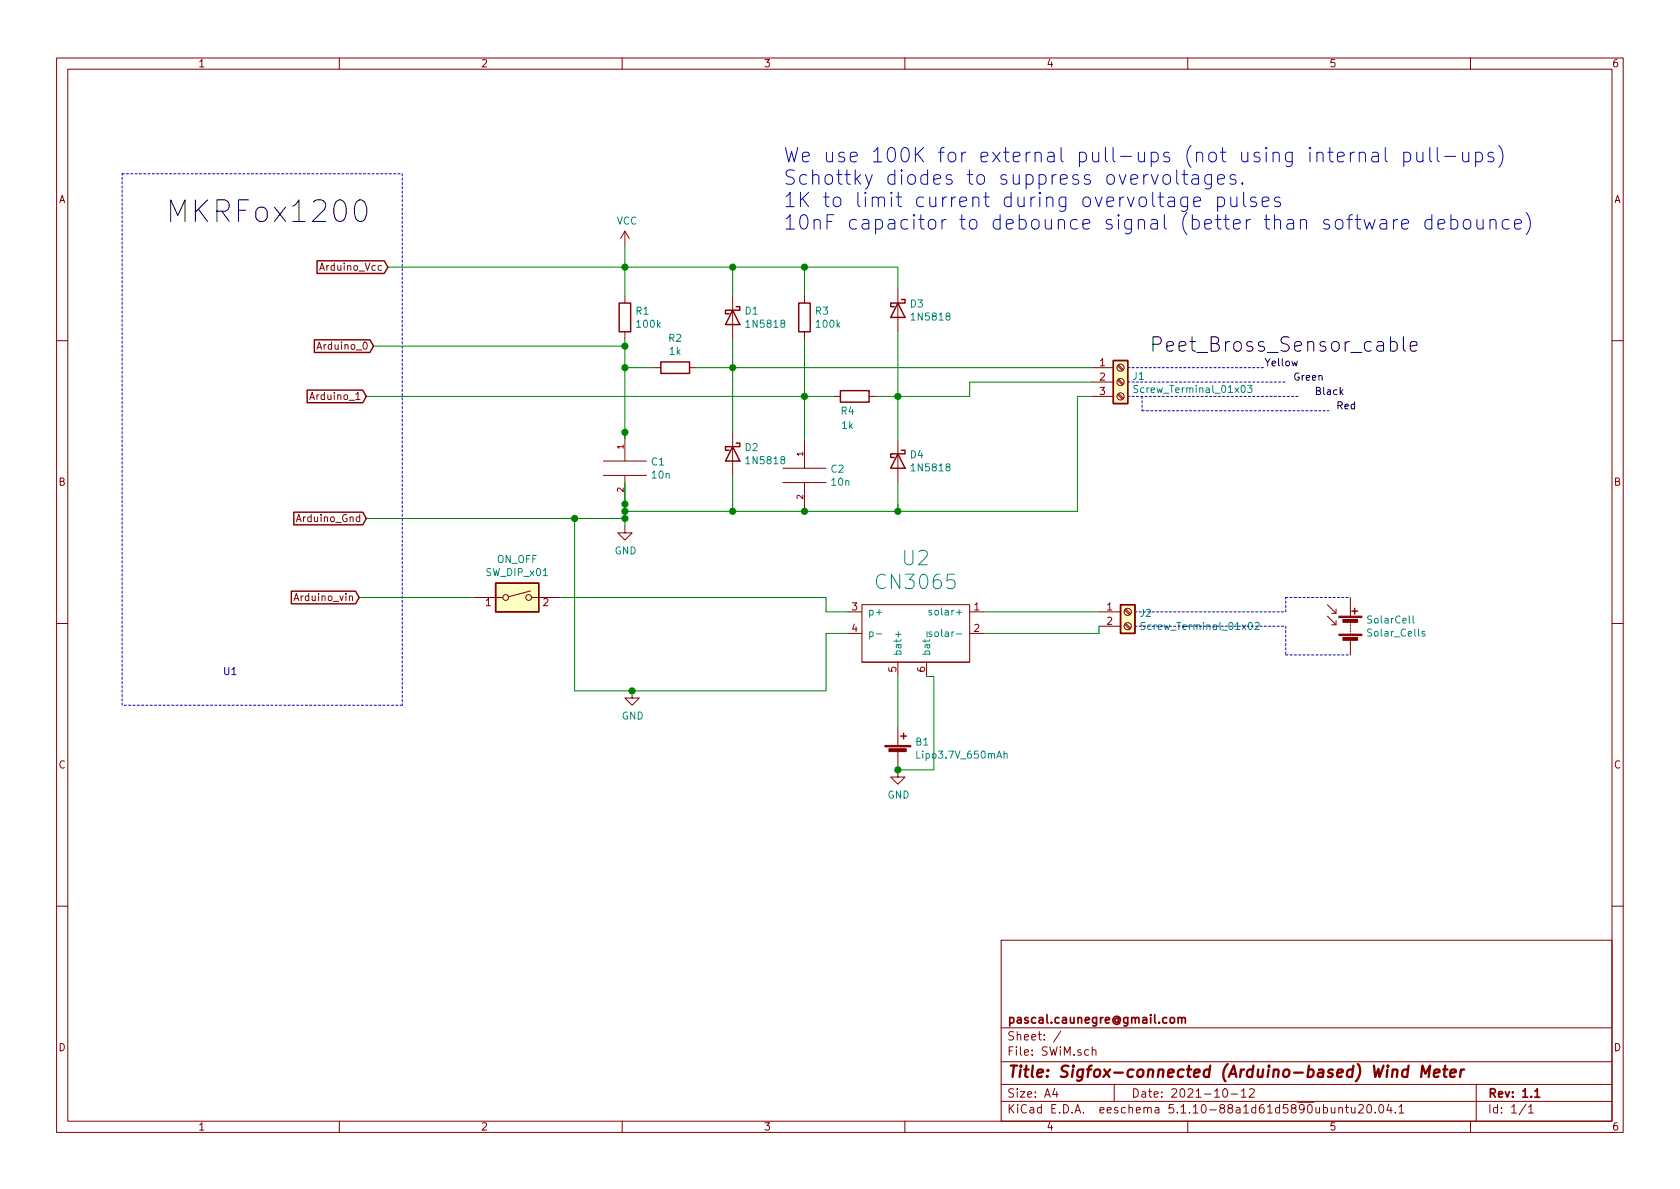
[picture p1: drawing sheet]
EESchema Schematic File Version 4
EELAYER 30 0
EELAYER END
$Descr A4 11693 8268
encoding utf-8
Sheet 1 1
Title "Sigfox-connected (Arduino-based) Wind Meter"
Date "2021-10-12"
Rev "1.1"
Comp "pascal.caunegre@gmail.com"
Comment1 ""
Comment2 ""
Comment3 ""
Comment4 ""
$EndDescr
$Comp
L power:GND #PWR?
U 1 1
P 4350 3650
F 0 "#PWR?" H 4350 3400 50  0001 C CNN
F 1 "GND" H 4355 3477 50  0000 C CNN
F 2 "" H 4350 3650 50  0001 C CNN
F 3 "" H 4350 3650 50  0001 C CNN
	1    4350 3650
	1    0    0    -1  
$EndComp
$Comp
L Device:R R1
U 1 1
P 4350 2200
F 0 "R1" H 4420 2246 50  0000 L CNN
F 1 "100k" H 4420 2155 50  0000 L CNN
F 2 "" V 4280 2200 50  0001 C CNN
F 3 "~" H 4350 2200 50  0001 C CNN
	1    4350 2200
	1    0    0    -1  
$EndComp
$Comp
L pspice:CAP C1
U 1 1
P 4350 3250
F 0 "C1" H 4528 3296 50  0000 L CNN
F 1 "10n" H 4528 3205 50  0000 L CNN
F 2 "" H 4350 3250 50  0001 C CNN
F 3 "~" H 4350 3250 50  0001 C CNN
	1    4350 3250
	1    0    0    -1  
$EndComp
$Comp
L power:VCC #PWR?
U 1 1
P 4350 1700
F 0 "#PWR?" H 4350 1550 50  0001 C CNN
F 1 "VCC" H 4365 1873 50  0000 C CNN
F 2 "" H 4350 1700 50  0001 C CNN
F 3 "" H 4350 1700 50  0001 C CNN
	1    4350 1700
	1    0    0    -1  
$EndComp
Wire Wire Line
	4350 3350 4350 3500
Wire Wire Line
	4350 2350 4350 2400
$Comp
L Device:R R3
U 1 1
P 5600 2200
F 0 "R3" H 5670 2246 50  0000 L CNN
F 1 "100k" H 5670 2155 50  0000 L CNN
F 2 "" V 5530 2200 50  0001 C CNN
F 3 "~" H 5600 2200 50  0001 C CNN
	1    5600 2200
	1    0    0    -1  
$EndComp
$Comp
L pspice:CAP C2
U 1 1
P 5600 3300
F 0 "C2" H 5778 3346 50  0000 L CNN
F 1 "10n" H 5778 3255 50  0000 L CNN
F 2 "" H 5600 3300 50  0001 C CNN
F 3 "~" H 5600 3300 50  0001 C CNN
	1    5600 3300
	1    0    0    -1  
$EndComp
Wire Wire Line
	5600 1850 5600 2050
Wire Wire Line
	4350 1700 4350 1850
Connection ~ 4350 1850
Wire Wire Line
	4350 1850 4350 2050
Text GLabel 2700 1850 0    50   Input ~ 0
Arduino_Vcc
Text GLabel 2550 3600 0    50   Input ~ 0
Arduino_Gnd
Text GLabel 2600 2400 0    50   Input ~ 0
Arduino_0
Text GLabel 2550 2750 0    50   Input ~ 0
Arduino_1
Wire Wire Line
	2700 1850 4350 1850
Wire Wire Line
	2550 3600 4000 3600
Connection ~ 4350 3600
Wire Wire Line
	4350 3600 4350 3650
Wire Wire Line
	2600 2400 4350 2400
Connection ~ 4350 2400
Wire Wire Line
	2550 2750 5600 2750
Connection ~ 5600 2750
$Comp
L Connector:Screw_Terminal_01x03 J1
U 1 1
P 7800 2650
F 0 "J1" H 7880 2692 50  0000 L CNN
F 1 "Screw_Terminal_01x03" H 7880 2601 50  0000 L CNN
F 2 "" H 7800 2650 50  0001 C CNN
F 3 "~" H 7800 2650 50  0001 C CNN
	1    7800 2650
	1    0    0    -1  
$EndComp
$Comp
L Connector:Screw_Terminal_01x02 J2
U 1 1
P 7850 4250
F 0 "J2" H 7930 4242 50  0000 L CNN
F 1 "Screw_Terminal_01x02" H 7930 4151 50  0000 L CNN
F 2 "" H 7850 4250 50  0001 C CNN
F 3 "~" H 7850 4250 50  0001 C CNN
	1    7850 4250
	1    0    0    -1  
$EndComp
Wire Wire Line
	7500 3550 7500 2750
Wire Wire Line
	7500 2750 7600 2750
Connection ~ 6250 3550
Wire Wire Line
	4350 2400 4350 2550
Connection ~ 4350 2550
Text Label 9150 2750 0    50   ~ 0
Black
Text Label 9300 2850 0    50   ~ 0
Red
Text Label 8800 2550 0    50   ~ 0
Yellow
Text Label 9000 2650 0    50   ~ 0
Green
Wire Notes Line
	7850 2550 8800 2550
Wire Notes Line
	7850 2650 8950 2650
Wire Notes Line
	7950 2750 7950 2850
Wire Notes Line
	7950 2850 9250 2850
Wire Notes Line
	7850 2750 9050 2750
Text Label 8000 2450 0    100  ~ 0
Peet_Bross_Sensor_cable
Wire Notes Line
	2800 1200 2800 4900
Wire Notes Line
	2800 4900 850  4900
Wire Notes Line
	850  4900 850  1200
Wire Notes Line
	850  1200 2800 1200
Text Label 1150 1550 0    150  ~ 0
MKRFox1200
$Comp
L Device:Battery_Cell B1
U 1 1
P 6250 5250
F 0 "B1" H 6368 5346 50  0000 L CNN
F 1 "Lipo3.7V_650mAh" H 6368 5255 50  0000 L CNN
F 2 "" V 6250 5310 50  0001 C CNN
F 3 "~" V 6250 5310 50  0001 C CNN
	1    6250 5250
	1    0    0    -1  
$EndComp
$Comp
L power:GND #PWR?
U 1 1
P 4400 4800
F 0 "#PWR?" H 4400 4550 50  0001 C CNN
F 1 "GND" H 4405 4627 50  0000 C CNN
F 2 "" H 4400 4800 50  0001 C CNN
F 3 "" H 4400 4800 50  0001 C CNN
	1    4400 4800
	1    0    0    -1  
$EndComp
Wire Wire Line
	6250 4700 6250 5050
Text GLabel 2500 4150 0    50   Input ~ 0
Arduino_vin
Wire Wire Line
	4000 3600 4000 4800
Connection ~ 4000 3600
Wire Wire Line
	4000 3600 4350 3600
Wire Wire Line
	4000 4800 4400 4800
Connection ~ 4400 4800
$Comp
L Device:Solar_Cells SolarCell
U 1 1
P 9400 4350
F 0 "SolarCell" H 9508 4396 50  0000 L CNN
F 1 "Solar_Cells" H 9508 4305 50  0000 L CNN
F 2 "" V 9400 4410 50  0001 C CNN
F 3 "~" V 9400 4410 50  0001 C CNN
	1    9400 4350
	1    0    0    -1  
$EndComp
$Comp
L SWiMLib:CN3065 U2
U 1 1
P 6350 4350
F 0 "U2" H 6375 4827 100 0000 C CNN
F 1 "CN3065" H 6375 4661 100 0000 C CNN
F 2 "" H 6250 3800 100 0001 C CNN
F 3 "" H 6250 3800 100 0001 C CNN
	1    6350 4350
	1    0    0    -1  
$EndComp
Wire Wire Line
	5750 4150 5750 4250
Wire Wire Line
	5750 4250 5900 4250
Wire Wire Line
	5750 4800 5750 4400
Wire Wire Line
	5750 4400 5900 4400
Wire Wire Line
	6850 4250 7650 4250
Wire Wire Line
	6850 4400 7650 4400
Wire Wire Line
	7650 4350 7650 4400
Wire Notes Line
	7900 4250 8950 4250
Wire Notes Line
	8950 4250 8950 4150
Wire Notes Line
	8950 4150 9400 4150
Wire Notes Line
	7900 4350 8950 4350
Wire Notes Line
	8950 4350 8950 4550
Wire Notes Line
	8950 4550 9400 4550
Wire Wire Line
	2500 4150 3300 4150
Wire Wire Line
	4400 4800 5750 4800
Wire Wire Line
	6500 4700 6450 4700
$Comp
L power:GND #PWR?
U 1 1
P 6250 5350
F 0 "#PWR?" H 6250 5100 50  0001 C CNN
F 1 "GND" H 6255 5177 50  0000 C CNN
F 2 "" H 6250 5350 50  0001 C CNN
F 3 "" H 6250 5350 50  0001 C CNN
	1    6250 5350
	1    0    0    -1  
$EndComp
Connection ~ 6250 5350
Wire Wire Line
	6250 5350 6500 5350
Wire Wire Line
	6500 5350 6500 4700
$Comp
L Switch:SW_DIP_x01 ON_OFF
U 1 1
P 3600 4150
F 0 "ON_OFF" H 3600 4417 50  0000 C CNN
F 1 "SW_DIP_x01" H 3600 4326 50  0000 C CNN
F 2 "" H 3600 4150 50  0001 C CNN
F 3 "~" H 3600 4150 50  0001 C CNN
	1    3600 4150
	1    0    0    -1  
$EndComp
Wire Wire Line
	3900 4150 5750 4150
Wire Wire Line
	5100 2050 5100 1850
Wire Wire Line
	5100 2350 5100 2550
Wire Wire Line
	6250 1850 6250 2000
Connection ~ 5600 1850
$Comp
L Device:R R2
U 1 1
P 4700 2550
F 0 "R2" V 4493 2550 50  0000 C CNN
F 1 "1k" V 4584 2550 50  0000 C CNN
F 2 "" V 4630 2550 50  0001 C CNN
F 3 "~" H 4700 2550 50  0001 C CNN
	1    4700 2550
	0    1    1    0   
$EndComp
$Comp
L Device:R R4
U 1 1
P 5950 2750
F 0 "R4" V 6050 2700 50  0000 C CNN
F 1 "1k" V 6150 2700 50  0000 C CNN
F 2 "" V 5880 2750 50  0001 C CNN
F 3 "~" H 5950 2750 50  0001 C CNN
	1    5950 2750
	0    1    1    0   
$EndComp
Text Notes 1550 4700 0    50   ~ 0
U1
Text Notes 5450 1600 0    100  ~ 0
We use 100K for external pull-ups (not using internal pull-ups)\nSchottky diodes to suppress overvoltages.\n1K to limit current during overvoltage pulses\n10nF capacitor to debounce signal (better than software debounce)\n
$Comp
L Diode:1N5818 D2
U 1 1
P 5100 3150
F 0 "D2" V 5054 3230 50  0000 L CNN
F 1 "1N5818" V 5145 3230 50  0000 L CNN
F 2 "Diode_THT:D_DO-41_SOD81_P10.16mm_Horizontal" H 5100 2975 50  0001 C CNN
F 3 "http://www.vishay.com/docs/88525/1n5817.pdf" H 5100 3150 50  0001 C CNN
	1    5100 3150
	0    1    1    0   
$EndComp
$Comp
L Diode:1N5818 D1
U 1 1
P 5100 2200
F 0 "D1" V 5054 2280 50  0000 L CNN
F 1 "1N5818" V 5145 2280 50  0000 L CNN
F 2 "Diode_THT:D_DO-41_SOD81_P10.16mm_Horizontal" H 5100 2025 50  0001 C CNN
F 3 "http://www.vishay.com/docs/88525/1n5817.pdf" H 5100 2200 50  0001 C CNN
	1    5100 2200
	0    1    1    0   
$EndComp
$Comp
L Diode:1N5818 D3
U 1 1
P 6250 2150
F 0 "D3" V 6204 2230 50  0000 L CNN
F 1 "1N5818" V 6295 2230 50  0000 L CNN
F 2 "Diode_THT:D_DO-41_SOD81_P10.16mm_Horizontal" H 6250 1975 50  0001 C CNN
F 3 "http://www.vishay.com/docs/88525/1n5817.pdf" H 6250 2150 50  0001 C CNN
	1    6250 2150
	0    1    1    0   
$EndComp
$Comp
L Diode:1N5818 D4
U 1 1
P 6250 3200
F 0 "D4" V 6204 3280 50  0000 L CNN
F 1 "1N5818" V 6295 3280 50  0000 L CNN
F 2 "Diode_THT:D_DO-41_SOD81_P10.16mm_Horizontal" H 6250 3025 50  0001 C CNN
F 3 "http://www.vishay.com/docs/88525/1n5817.pdf" H 6250 3200 50  0001 C CNN
	1    6250 3200
	0    1    1    0   
$EndComp
Wire Wire Line
	4350 1850 5100 1850
Wire Wire Line
	4350 2550 4550 2550
Connection ~ 4350 3000
Wire Wire Line
	4350 3000 4350 3050
Connection ~ 4350 3500
Wire Wire Line
	4350 2550 4350 3000
Connection ~ 5100 1850
Connection ~ 5100 2550
Wire Wire Line
	5100 1850 5600 1850
Wire Wire Line
	5100 2550 5100 3000
Wire Wire Line
	5100 3300 5100 3550
Wire Wire Line
	4350 3500 4350 3550
Wire Wire Line
	5100 3550 4350 3550
Wire Wire Line
	4350 3550 4350 3600
Connection ~ 5100 3550
Connection ~ 4350 3550
Wire Wire Line
	4850 2550 5100 2550
Wire Wire Line
	5100 2550 7600 2550
Wire Wire Line
	5100 3550 5600 3550
Connection ~ 5600 3550
Wire Wire Line
	5600 3550 6250 3550
Wire Wire Line
	5600 2750 5600 3050
Wire Wire Line
	6250 3550 7500 3550
Wire Wire Line
	6250 3500 6250 3550
Wire Wire Line
	5600 2750 5800 2750
Wire Wire Line
	6250 3350 6250 3550
Wire Wire Line
	5600 1850 6250 1850
Wire Wire Line
	6100 2750 6250 2750
Connection ~ 6250 2750
Wire Wire Line
	6250 2750 6250 3050
Wire Wire Line
	5600 2350 5600 2750
Wire Wire Line
	6250 2300 6250 2750
Wire Wire Line
	6250 2750 6750 2750
Wire Wire Line
	6750 2750 6750 2650
Wire Wire Line
	6750 2650 7600 2650
$EndSCHEMATC
